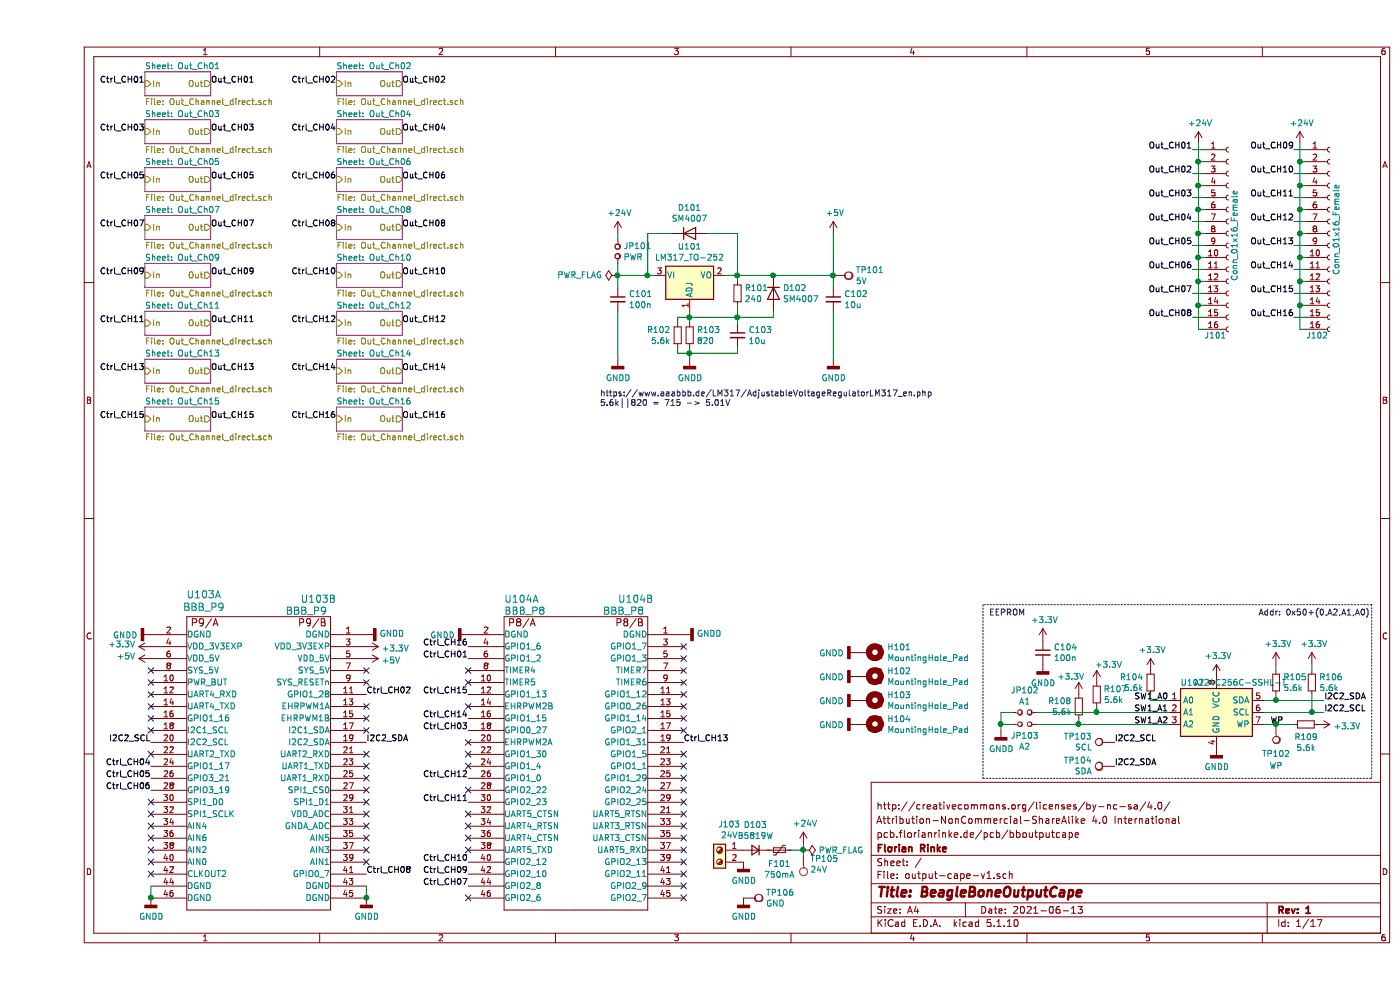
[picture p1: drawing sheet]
EESchema Schematic File Version 4
EELAYER 30 0
EELAYER END
$Descr A4 11693 8268
encoding utf-8
Sheet 1 17
Title "BeagleBoneOutputCape"
Date "2021-06-13"
Rev "1"
Comp "Florian Rinke"
Comment1 "pcb.florianrinke.de/pcb/bboutputcape"
Comment2 "Attribution-NonCommercial-ShareAlike 4.0 International"
Comment3 "http://creativecommons.org/licenses/by-nc-sa/4.0/"
Comment4 ""
$EndDescr
$Comp
L FR:BeagleBoneBlack_P9_Back U103
U 1 1
P 1500 6350
F 0 "U103" H 1392 7737 60  0000 C CNN
F 1 "BBB_P9" H 1392 7631 60  0000 C CNN
F 2 "Connector_PinHeader_2.54mm:PinHeader_2x23_P2.54mm_Vertical_SMD" H 1300 5100 60  0001 C CNN
F 3 "" H 1300 5100 60  0000 C CNN
F 4 "0" H 1500 6350 50  0001 C CNN "JLCPCB BOM"
	1    1500 6350
	1    0    0    -1  
$EndComp
$Comp
L power:+5V #PWR0116
U 1 1
P 950 5500
F 0 "#PWR0116" H 950 5350 50  0001 C CNN
F 1 "+5V" V 965 5628 50  0000 L CNN
F 2 "" H 950 5500 50  0001 C CNN
F 3 "" H 950 5500 50  0001 C CNN
	1    950  5500
	0    -1   -1   0   
$EndComp
$Comp
L power:+5V #PWR0117
U 1 1
P 2750 5500
F 0 "#PWR0117" H 2750 5350 50  0001 C CNN
F 1 "+5V" V 2765 5628 50  0000 L CNN
F 2 "" H 2750 5500 50  0001 C CNN
F 3 "" H 2750 5500 50  0001 C CNN
	1    2750 5500
	0    1    1    0   
$EndComp
$Comp
L power:GNDD #PWR0109
U 1 1
P 2750 5300
F 0 "#PWR0109" H 2750 5050 50  0001 C CNN
F 1 "GNDD" V 2754 5190 50  0000 R CNN
F 2 "" H 2750 5300 50  0001 C CNN
F 3 "" H 2750 5300 50  0001 C CNN
	1    2750 5300
	0    -1   -1   0   
$EndComp
$Comp
L power:GNDD #PWR0134
U 1 1
P 2750 7500
F 0 "#PWR0134" H 2750 7250 50  0001 C CNN
F 1 "GNDD" H 2754 7345 50  0000 C CNN
F 2 "" H 2750 7500 50  0001 C CNN
F 3 "" H 2750 7500 50  0001 C CNN
	1    2750 7500
	1    0    0    -1  
$EndComp
$Comp
L power:GNDD #PWR0133
U 1 1
P 950 7500
F 0 "#PWR0133" H 950 7250 50  0001 C CNN
F 1 "GNDD" H 954 7345 50  0000 C CNN
F 2 "" H 950 7500 50  0001 C CNN
F 3 "" H 950 7500 50  0001 C CNN
	1    950  7500
	1    0    0    -1  
$EndComp
$Comp
L power:GNDD #PWR0108
U 1 1
P 950 5300
F 0 "#PWR0108" H 950 5050 50  0001 C CNN
F 1 "GNDD" V 954 5190 50  0000 R CNN
F 2 "" H 950 5300 50  0001 C CNN
F 3 "" H 950 5300 50  0001 C CNN
	1    950  5300
	0    1    1    0   
$EndComp
$Comp
L Memory_EEPROM:CAT24C256 U102
U 1 1
P 9850 5950
F 0 "U102" H 9650 6200 50  0000 C CNN
F 1 "AT24C256C-SSHL-T" H 10050 6200 50  0000 C CNN
F 2 "Package_SO:SOIC-8_3.9x4.9mm_P1.27mm" H 9850 5950 50  0001 C CNN
F 3 "https://datasheet.lcsc.com/szlcsc/Microchip-Tech-AT24C256C-SSHL-T_C6482.pdf" H 9850 5950 50  0001 C CNN
F 4 "C6482" H 9850 5950 50  0001 C CNN "LCSC"
	1    9850 5950
	1    0    0    -1  
$EndComp
Text Label 10750 5950 0    50   ~ 0
I2C2_SCL
Text Label 10750 5850 0    50   ~ 0
I2C2_SDA
$Comp
L power:+3.3V #PWR0119
U 1 1
P 10350 5550
F 0 "#PWR0119" H 10350 5400 50  0001 C CNN
F 1 "+3.3V" H 10365 5723 50  0000 C CNN
F 2 "" H 10350 5550 50  0001 C CNN
F 3 "" H 10350 5550 50  0001 C CNN
	1    10350 5550
	1    0    0    -1  
$EndComp
$Comp
L power:+3.3V #PWR0114
U 1 1
P 2750 5400
F 0 "#PWR0114" H 2750 5250 50  0001 C CNN
F 1 "+3.3V" V 2765 5528 50  0000 L CNN
F 2 "" H 2750 5400 50  0001 C CNN
F 3 "" H 2750 5400 50  0001 C CNN
	1    2750 5400
	0    1    1    0   
$EndComp
$Comp
L power:+3.3V #PWR0113
U 1 1
P 950 5400
F 0 "#PWR0113" H 950 5250 50  0001 C CNN
F 1 "+3.3V" V 965 5528 50  0000 L CNN
F 2 "" H 950 5400 50  0001 C CNN
F 3 "" H 950 5400 50  0001 C CNN
	1    950  5400
	0    -1   -1   0   
$EndComp
$Comp
L Device:R_Small R105
U 1 1
P 10350 5700
F 0 "R105" H 10409 5746 50  0000 L CNN
F 1 "5.6k" H 10409 5655 50  0000 L CNN
F 2 "Resistor_SMD:R_0402_1005Metric" H 10350 5700 50  0001 C CNN
F 3 "https://datasheet.lcsc.com/lcsc/1810301112_UNI-ROYAL-Uniroyal-Elec-0402WGF5601TCE_C25908.pdf" H 10350 5700 50  0001 C CNN
F 4 "C25908" H 10350 5700 50  0001 C CNN "LCSC"
	1    10350 5700
	1    0    0    -1  
$EndComp
$Comp
L Device:R_Small R106
U 1 1
P 10650 5700
F 0 "R106" H 10709 5746 50  0000 L CNN
F 1 "5.6k" H 10709 5655 50  0000 L CNN
F 2 "Resistor_SMD:R_0402_1005Metric" H 10650 5700 50  0001 C CNN
F 3 "https://datasheet.lcsc.com/lcsc/1810301112_UNI-ROYAL-Uniroyal-Elec-0402WGF5601TCE_C25908.pdf" H 10650 5700 50  0001 C CNN
F 4 "C25908" H 10650 5700 50  0001 C CNN "LCSC"
	1    10650 5700
	1    0    0    -1  
$EndComp
Wire Wire Line
	10750 5950 10650 5950
Wire Wire Line
	10250 5850 10350 5850
Wire Wire Line
	10350 5850 10350 5800
Wire Wire Line
	10350 5850 10750 5850
Connection ~ 10350 5850
Wire Wire Line
	10350 5600 10350 5550
Wire Wire Line
	10650 5800 10650 5950
Connection ~ 10650 5950
Wire Wire Line
	10250 5950 10650 5950
Wire Wire Line
	10650 5550 10650 5600
$Comp
L Device:C_Small C104
U 1 1
P 8400 5450
F 0 "C104" H 8492 5496 50  0000 L CNN
F 1 "100n" H 8492 5405 50  0000 L CNN
F 2 "Capacitor_SMD:C_0603_1608Metric" H 8400 5450 50  0001 C CNN
F 3 "https://datasheet.lcsc.com/lcsc/1809301912_YAGEO-CC0603KRX7R9BB104_C14663.pdf" H 8400 5450 50  0001 C CNN
F 4 "C14663" H 8400 5450 50  0001 C CNN "LCSC"
	1    8400 5450
	1    0    0    -1  
$EndComp
$Comp
L power:+3.3V #PWR0112
U 1 1
P 8400 5350
F 0 "#PWR0112" H 8400 5200 50  0001 C CNN
F 1 "+3.3V" H 8415 5523 50  0000 C CNN
F 2 "" H 8400 5350 50  0001 C CNN
F 3 "" H 8400 5350 50  0001 C CNN
	1    8400 5350
	1    0    0    -1  
$EndComp
$Comp
L power:GNDD #PWR0118
U 1 1
P 8400 5550
F 0 "#PWR0118" H 8400 5300 50  0001 C CNN
F 1 "GNDD" H 8404 5395 50  0000 C CNN
F 2 "" H 8400 5550 50  0001 C CNN
F 3 "" H 8400 5550 50  0001 C CNN
	1    8400 5550
	1    0    0    -1  
$EndComp
$Comp
L power:GNDD #PWR0130
U 1 1
P 9850 6250
F 0 "#PWR0130" H 9850 6000 50  0001 C CNN
F 1 "GNDD" H 9854 6095 50  0000 C CNN
F 2 "" H 9850 6250 50  0001 C CNN
F 3 "" H 9850 6250 50  0001 C CNN
	1    9850 6250
	1    0    0    -1  
$EndComp
$Comp
L power:+3.3V #PWR0120
U 1 1
P 10650 5550
F 0 "#PWR0120" H 10650 5400 50  0001 C CNN
F 1 "+3.3V" H 10665 5723 50  0000 C CNN
F 2 "" H 10650 5550 50  0001 C CNN
F 3 "" H 10650 5550 50  0001 C CNN
	1    10650 5550
	1    0    0    -1  
$EndComp
$Comp
L power:+3.3V #PWR0123
U 1 1
P 9850 5650
F 0 "#PWR0123" H 9850 5500 50  0001 C CNN
F 1 "+3.3V" H 9865 5823 50  0000 C CNN
F 2 "" H 9850 5650 50  0001 C CNN
F 3 "" H 9850 5650 50  0001 C CNN
	1    9850 5650
	1    0    0    -1  
$EndComp
$Comp
L Device:Jumper_NO_Small JP103
U 1 1
P 8250 6050
F 0 "JP103" H 8250 5957 50  0000 C CNN
F 1 "A2" H 8250 5866 50  0000 C CNN
F 2 "Connector_PinHeader_1.27mm:PinHeader_2x01_P1.27mm_Vertical_SMD" H 8250 6050 50  0001 C CNN
F 3 "~" H 8250 6050 50  0001 C CNN
F 4 "0" H 8250 6050 50  0001 C CNN "JLCPCB BOM"
	1    8250 6050
	1    0    0    -1  
$EndComp
$Comp
L Device:Jumper_NO_Small JP102
U 1 1
P 8250 5950
F 0 "JP102" H 8250 6135 50  0000 C CNN
F 1 "A1" H 8250 6044 50  0000 C CNN
F 2 "Connector_PinHeader_1.27mm:PinHeader_2x01_P1.27mm_Vertical_SMD" H 8250 5950 50  0001 C CNN
F 3 "~" H 8250 5950 50  0001 C CNN
F 4 "0" H 8250 5950 50  0001 C CNN "JLCPCB BOM"
	1    8250 5950
	1    0    0    -1  
$EndComp
Text Label 9450 5850 2    50   ~ 0
SW1_A0
Text Label 9450 5950 2    50   ~ 0
SW1_A1
Text Label 9450 6050 2    50   ~ 0
SW1_A2
$Comp
L power:+3.3V #PWR0124
U 1 1
P 8850 5700
F 0 "#PWR0124" H 8850 5550 50  0001 C CNN
F 1 "+3.3V" H 8950 5850 50  0000 C CNN
F 2 "" H 8850 5700 50  0001 C CNN
F 3 "" H 8850 5700 50  0001 C CNN
	1    8850 5700
	1    0    0    -1  
$EndComp
$Comp
L Device:R_Small R107
U 1 1
P 8850 5800
F 0 "R107" H 8909 5846 50  0000 L CNN
F 1 "5.6k" H 8909 5755 50  0000 L CNN
F 2 "Resistor_SMD:R_0402_1005Metric" H 8850 5800 50  0001 C CNN
F 3 "https://datasheet.lcsc.com/lcsc/1810301112_UNI-ROYAL-Uniroyal-Elec-0402WGF5601TCE_C25908.pdf" H 8850 5800 50  0001 C CNN
F 4 "C25908" H 8850 5800 50  0001 C CNN "LCSC"
	1    8850 5800
	1    0    0    -1  
$EndComp
$Comp
L power:+3.3V #PWR0121
U 1 1
P 9300 5600
F 0 "#PWR0121" H 9300 5450 50  0001 C CNN
F 1 "+3.3V" H 9315 5773 50  0000 C CNN
F 2 "" H 9300 5600 50  0001 C CNN
F 3 "" H 9300 5600 50  0001 C CNN
	1    9300 5600
	1    0    0    -1  
$EndComp
$Comp
L Device:R_Small R104
U 1 1
P 9300 5700
F 0 "R104" H 9242 5746 50  0000 R CNN
F 1 "5.6k" H 9242 5655 50  0000 R CNN
F 2 "Resistor_SMD:R_0402_1005Metric" H 9300 5700 50  0001 C CNN
F 3 "https://datasheet.lcsc.com/lcsc/1810301112_UNI-ROYAL-Uniroyal-Elec-0402WGF5601TCE_C25908.pdf" H 9300 5700 50  0001 C CNN
F 4 "C25908" H 9300 5700 50  0001 C CNN "LCSC"
	1    9300 5700
	1    0    0    -1  
$EndComp
$Comp
L power:+3.3V #PWR0125
U 1 1
P 8700 5800
F 0 "#PWR0125" H 8700 5650 50  0001 C CNN
F 1 "+3.3V" H 8750 5950 50  0000 R CNN
F 2 "" H 8700 5800 50  0001 C CNN
F 3 "" H 8700 5800 50  0001 C CNN
	1    8700 5800
	1    0    0    -1  
$EndComp
Wire Wire Line
	9450 5850 9300 5850
Wire Wire Line
	9300 5850 9300 5800
Wire Wire Line
	9450 6050 8700 6050
Wire Wire Line
	8700 6050 8700 6000
Wire Wire Line
	9450 5950 8850 5950
Wire Wire Line
	8850 5950 8850 5900
Wire Wire Line
	8700 6050 8350 6050
Connection ~ 8700 6050
Wire Wire Line
	8850 5950 8350 5950
Connection ~ 8850 5950
$Comp
L Device:R_Small R108
U 1 1
P 8700 5900
F 0 "R108" H 8642 5946 50  0000 R CNN
F 1 "5.6k" H 8642 5855 50  0000 R CNN
F 2 "Resistor_SMD:R_0402_1005Metric" H 8700 5900 50  0001 C CNN
F 3 "https://datasheet.lcsc.com/lcsc/1810301112_UNI-ROYAL-Uniroyal-Elec-0402WGF5601TCE_C25908.pdf" H 8700 5900 50  0001 C CNN
F 4 "C25908" H 8700 5900 50  0001 C CNN "LCSC"
	1    8700 5900
	1    0    0    -1  
$EndComp
$Comp
L power:GNDD #PWR0129
U 1 1
P 8050 6100
F 0 "#PWR0129" H 8050 5850 50  0001 C CNN
F 1 "GNDD" H 8054 5945 50  0000 C CNN
F 2 "" H 8050 6100 50  0001 C CNN
F 3 "" H 8050 6100 50  0001 C CNN
	1    8050 6100
	1    0    0    -1  
$EndComp
Wire Wire Line
	8050 6100 8050 6050
Wire Wire Line
	8050 6050 8150 6050
Wire Wire Line
	8150 5950 8050 5950
Wire Wire Line
	8050 5950 8050 6050
Connection ~ 8050 6050
Wire Notes Line
	11150 5050 7900 5050
Wire Notes Line
	7900 5050 7900 6500
Wire Notes Line
	7900 6500 11150 6500
Wire Notes Line
	11150 6500 11150 5050
Text Notes 7950 5150 0    50   ~ 0
EEPROM
$Comp
L Device:R_Small R109
U 1 1
P 10600 6050
F 0 "R109" V 10704 6050 50  0000 C CNN
F 1 "5.6k" V 10795 6050 50  0000 C CNN
F 2 "Resistor_SMD:R_0402_1005Metric" H 10600 6050 50  0001 C CNN
F 3 "https://datasheet.lcsc.com/lcsc/1810301112_UNI-ROYAL-Uniroyal-Elec-0402WGF5601TCE_C25908.pdf" H 10600 6050 50  0001 C CNN
F 4 "C25908" H 10600 6050 50  0001 C CNN "LCSC"
	1    10600 6050
	0    1    1    0   
$EndComp
$Comp
L power:+3.3V #PWR0128
U 1 1
P 10700 6050
F 0 "#PWR0128" H 10700 5900 50  0001 C CNN
F 1 "+3.3V" V 10715 6178 50  0000 L CNN
F 2 "" H 10700 6050 50  0001 C CNN
F 3 "" H 10700 6050 50  0001 C CNN
	1    10700 6050
	0    1    1    0   
$EndComp
$Comp
L Connector:TestPoint TP102
U 1 1
P 10350 6050
F 0 "TP102" H 10350 6300 50  0000 C CNN
F 1 "WP" H 10350 6400 50  0000 C CNN
F 2 "TestPoint:TestPoint_Keystone_5015_Micro-Minature" H 10550 6050 50  0001 C CNN
F 3 "~" H 10550 6050 50  0001 C CNN
F 4 "0" H 10350 6050 50  0001 C CNN "JLCPCB BOM"
	1    10350 6050
	-1   0    0    1   
$EndComp
Text Label 2750 6200 0    50   ~ 0
I2C2_SDA
$Comp
L Connector:Screw_Terminal_01x02 J103
U 1 1
P 5700 7100
F 0 "J103" H 5618 7317 50  0000 C CNN
F 1 "24V" H 5618 7226 50  0000 C CNN
F 2 "Connector_Phoenix_MSTB:PhoenixContact_MSTBA_2,5_2-G_1x02_P5.00mm_Horizontal" H 5700 7100 50  0001 C CNN
F 3 "~" H 5700 7100 50  0001 C CNN
F 4 "0" H 5700 7100 50  0001 C CNN "JLCPCB BOM"
	1    5700 7100
	-1   0    0    -1  
$EndComp
$Comp
L power:+24V #PWR0131
U 1 1
P 6400 7050
F 0 "#PWR0131" H 6400 6900 50  0001 C CNN
F 1 "+24V" H 6415 7223 50  0000 C CNN
F 2 "" H 6400 7050 50  0001 C CNN
F 3 "" H 6400 7050 50  0001 C CNN
	1    6400 7050
	1    0    0    -1  
$EndComp
$Comp
L FR:BeagleBoneBlack_P9_Back U103
U 2 1
P 2200 6350
F 0 "U103" H 2050 7700 60  0000 C CNN
F 1 "BBB_P9" H 2150 7600 60  0000 C CNN
F 2 "Connector_PinHeader_2.54mm:PinHeader_2x23_P2.54mm_Vertical_SMD" H 2000 5100 60  0001 C CNN
F 3 "" H 2000 5100 60  0000 C CNN
F 4 "0" H 2200 6350 50  0001 C CNN "JLCPCB BOM"
	2    2200 6350
	-1   0    0    -1  
$EndComp
$Comp
L Mechanical:MountingHole_Pad H101
U 1 1
P 6950 5450
F 0 "H101" V 6904 5600 50  0000 L CNN
F 1 "MountingHole_Pad" V 6995 5600 50  0000 L CNN
F 2 "MountingHole:MountingHole_3.2mm_M3_ISO14580_Pad" H 6950 5450 50  0001 C CNN
F 3 "~" H 6950 5450 50  0001 C CNN
F 4 "0" V 6950 5450 50  0001 C CNN "JLCPCB BOM"
	1    6950 5450
	0    1    1    0   
$EndComp
$Comp
L Mechanical:MountingHole_Pad H102
U 1 1
P 6950 5650
F 0 "H102" V 6904 5800 50  0000 L CNN
F 1 "MountingHole_Pad" V 6995 5800 50  0000 L CNN
F 2 "MountingHole:MountingHole_3.2mm_M3_ISO14580_Pad" H 6950 5650 50  0001 C CNN
F 3 "~" H 6950 5650 50  0001 C CNN
F 4 "0" H 6950 5650 50  0001 C CNN "JLCPCB BOM"
	1    6950 5650
	0    1    1    0   
$EndComp
$Comp
L Mechanical:MountingHole_Pad H103
U 1 1
P 6950 5850
F 0 "H103" V 6904 6000 50  0000 L CNN
F 1 "MountingHole_Pad" V 6995 6000 50  0000 L CNN
F 2 "MountingHole:MountingHole_3.2mm_M3_ISO14580_Pad" H 6950 5850 50  0001 C CNN
F 3 "~" H 6950 5850 50  0001 C CNN
F 4 "0" H 6950 5850 50  0001 C CNN "JLCPCB BOM"
	1    6950 5850
	0    1    1    0   
$EndComp
$Comp
L Mechanical:MountingHole_Pad H104
U 1 1
P 6950 6050
F 0 "H104" V 6904 6200 50  0000 L CNN
F 1 "MountingHole_Pad" V 6995 6200 50  0000 L CNN
F 2 "MountingHole:MountingHole_3.2mm_M3_ISO14580_Pad" H 6950 6050 50  0001 C CNN
F 3 "~" H 6950 6050 50  0001 C CNN
F 4 "0" H 6950 6050 50  0001 C CNN "JLCPCB BOM"
	1    6950 6050
	0    1    1    0   
$EndComp
$Comp
L power:GNDD #PWR0127
U 1 1
P 6850 6050
F 0 "#PWR0127" H 6850 5800 50  0001 C CNN
F 1 "GNDD" V 6854 5940 50  0000 R CNN
F 2 "" H 6850 6050 50  0001 C CNN
F 3 "" H 6850 6050 50  0001 C CNN
	1    6850 6050
	0    1    1    0   
$EndComp
$Comp
L power:GNDD #PWR0126
U 1 1
P 6850 5850
F 0 "#PWR0126" H 6850 5600 50  0001 C CNN
F 1 "GNDD" V 6854 5740 50  0000 R CNN
F 2 "" H 6850 5850 50  0001 C CNN
F 3 "" H 6850 5850 50  0001 C CNN
	1    6850 5850
	0    1    1    0   
$EndComp
$Comp
L power:GNDD #PWR0122
U 1 1
P 6850 5650
F 0 "#PWR0122" H 6850 5400 50  0001 C CNN
F 1 "GNDD" V 6854 5540 50  0000 R CNN
F 2 "" H 6850 5650 50  0001 C CNN
F 3 "" H 6850 5650 50  0001 C CNN
	1    6850 5650
	0    1    1    0   
$EndComp
$Comp
L power:GNDD #PWR0115
U 1 1
P 6850 5450
F 0 "#PWR0115" H 6850 5200 50  0001 C CNN
F 1 "GNDD" V 6854 5340 50  0000 R CNN
F 2 "" H 6850 5450 50  0001 C CNN
F 3 "" H 6850 5450 50  0001 C CNN
	1    6850 5450
	0    1    1    0   
$EndComp
$Comp
L Connector:Conn_01x16_Female J101
U 1 1
P 9950 1950
F 0 "J101" H 9750 1100 50  0000 L CNN
F 1 "Conn_01x16_Female" V 10000 1550 50  0000 L CNN
F 2 "Connector_Phoenix_MC:PhoenixContact_MC_1,5_16-G-3.5_1x16_P3.50mm_Horizontal" H 9950 1950 50  0001 C CNN
F 3 "~" H 9950 1950 50  0001 C CNN
F 4 "0" H 9950 1950 50  0001 C CNN "JLCPCB BOM"
	1    9950 1950
	1    0    0    -1  
$EndComp
$Comp
L Connector:Conn_01x16_Female J102
U 1 1
P 10800 1950
F 0 "J102" H 10600 1100 50  0000 L CNN
F 1 "Conn_01x16_Female" V 10850 1600 50  0000 L CNN
F 2 "Connector_Phoenix_MC:PhoenixContact_MC_1,5_16-G-3.5_1x16_P3.50mm_Horizontal" H 10800 1950 50  0001 C CNN
F 3 "~" H 10800 1950 50  0001 C CNN
F 4 "0" H 10800 1950 50  0001 C CNN "JLCPCB BOM"
	1    10800 1950
	1    0    0    -1  
$EndComp
Wire Wire Line
	9750 1950 9700 1950
Wire Wire Line
	9700 1950 9700 2150
Wire Wire Line
	9700 2150 9750 2150
Wire Wire Line
	9700 2150 9700 2350
Wire Wire Line
	9700 2350 9750 2350
Connection ~ 9700 2150
Connection ~ 9700 2350
Wire Wire Line
	9750 1350 9700 1350
Wire Wire Line
	9700 1350 9700 1550
Wire Wire Line
	9700 1550 9750 1550
Wire Wire Line
	9700 1950 9700 1750
Wire Wire Line
	9700 1750 9750 1750
Connection ~ 9700 1950
Wire Wire Line
	9700 1750 9700 1550
Connection ~ 9700 1750
Connection ~ 9700 1550
Wire Wire Line
	10600 1950 10550 1950
Wire Wire Line
	10550 1950 10550 2150
Wire Wire Line
	10550 2150 10600 2150
Wire Wire Line
	10550 2150 10550 2350
Wire Wire Line
	10550 2350 10600 2350
Connection ~ 10550 2150
Connection ~ 10550 2350
Wire Wire Line
	10600 1350 10550 1350
Wire Wire Line
	10550 1350 10550 1550
Wire Wire Line
	10550 1550 10600 1550
Wire Wire Line
	10550 1950 10550 1750
Wire Wire Line
	10550 1750 10600 1750
Connection ~ 10550 1950
Wire Wire Line
	10550 1750 10550 1550
Connection ~ 10550 1750
Connection ~ 10550 1550
Wire Wire Line
	9750 1250 9650 1250
Text Label 9650 1250 2    50   ~ 0
Out_CH01
Wire Wire Line
	9750 1450 9650 1450
Text Label 9650 1450 2    50   ~ 0
Out_CH02
Wire Wire Line
	9750 1650 9650 1650
Text Label 9650 1650 2    50   ~ 0
Out_CH03
Wire Wire Line
	9750 1850 9650 1850
Text Label 9650 1850 2    50   ~ 0
Out_CH04
Wire Wire Line
	9750 2050 9650 2050
Text Label 9650 2050 2    50   ~ 0
Out_CH05
Wire Wire Line
	9750 2250 9650 2250
Text Label 9650 2250 2    50   ~ 0
Out_CH06
Wire Wire Line
	10600 1250 10500 1250
Text Label 9650 2450 2    50   ~ 0
Out_CH07
Wire Wire Line
	10600 1450 10500 1450
Text Label 9650 2650 2    50   ~ 0
Out_CH08
Wire Wire Line
	10600 1650 10500 1650
Text Label 10500 1250 2    50   ~ 0
Out_CH09
Wire Wire Line
	10600 1850 10500 1850
Text Label 10500 1450 2    50   ~ 0
Out_CH10
Wire Wire Line
	10600 2050 10500 2050
Text Label 10500 1650 2    50   ~ 0
Out_CH11
Wire Wire Line
	10600 2250 10500 2250
Text Label 10500 1850 2    50   ~ 0
Out_CH12
Text Label 900  700  2    50   ~ 0
Ctrl_CH01
Text Label 1450 700  0    50   ~ 0
Out_CH01
Text Label 3050 700  0    50   ~ 0
Out_CH02
Text Label 900  1100 2    50   ~ 0
Ctrl_CH03
Text Label 1450 1100 0    50   ~ 0
Out_CH03
Text Label 3050 1100 0    50   ~ 0
Out_CH04
Text Label 900  1500 2    50   ~ 0
Ctrl_CH05
Text Label 1450 1500 0    50   ~ 0
Out_CH05
Text Label 3050 1500 0    50   ~ 0
Out_CH06
Text Label 900  1900 2    50   ~ 0
Ctrl_CH07
Text Label 1450 1900 0    50   ~ 0
Out_CH07
Text Label 3050 1900 0    50   ~ 0
Out_CH08
Text Label 900  2300 2    50   ~ 0
Ctrl_CH09
Text Label 1450 2300 0    50   ~ 0
Out_CH09
Text Label 3050 2300 0    50   ~ 0
Out_CH10
Text Label 900  2700 2    50   ~ 0
Ctrl_CH11
Text Label 1450 2700 0    50   ~ 0
Out_CH11
Text Label 3050 2700 0    50   ~ 0
Out_CH12
Text Label 2500 700  2    50   ~ 0
Ctrl_CH02
Text Label 2500 1100 2    50   ~ 0
Ctrl_CH04
Text Label 2500 1500 2    50   ~ 0
Ctrl_CH06
Text Label 2500 1900 2    50   ~ 0
Ctrl_CH08
Text Label 2500 2300 2    50   ~ 0
Ctrl_CH10
Text Label 2500 2700 2    50   ~ 0
Ctrl_CH12
$Sheet
S 900  600  550  200 
U 60D5C75A
F0 "Out_Ch01" 50
F1 "Out_Channel_direct.sch" 50
F2 "In" I L 900 700 50 
F3 "Out" O R 1450 700 50 
$EndSheet
$Sheet
S 2500 600  550  200 
U 60C6B35F
F0 "Out_Ch02" 50
F1 "Out_Channel_direct.sch" 50
F2 "In" I L 2500 700 50 
F3 "Out" O R 3050 700 50 
$EndSheet
$Sheet
S 900  1000 550  200 
U 60C6C244
F0 "Out_Ch03" 50
F1 "Out_Channel_direct.sch" 50
F2 "In" I L 900 1100 50 
F3 "Out" O R 1450 1100 50 
$EndSheet
$Sheet
S 2500 1000 550  200 
U 60C6D129
F0 "Out_Ch04" 50
F1 "Out_Channel_direct.sch" 50
F2 "In" I L 2500 1100 50 
F3 "Out" O R 3050 1100 50 
$EndSheet
$Sheet
S 900  1400 550  200 
U 60C6DFE1
F0 "Out_Ch05" 50
F1 "Out_Channel_direct.sch" 50
F2 "In" I L 900 1500 50 
F3 "Out" O R 1450 1500 50 
$EndSheet
$Sheet
S 2500 1400 550  200 
U 60C6EEA8
F0 "Out_Ch06" 50
F1 "Out_Channel_direct.sch" 50
F2 "In" I L 2500 1500 50 
F3 "Out" O R 3050 1500 50 
$EndSheet
$Sheet
S 900  1800 550  200 
U 60C6FD8A
F0 "Out_Ch07" 50
F1 "Out_Channel_direct.sch" 50
F2 "In" I L 900 1900 50 
F3 "Out" O R 1450 1900 50 
$EndSheet
$Sheet
S 2500 1800 550  200 
U 60C70C2A
F0 "Out_Ch08" 50
F1 "Out_Channel_direct.sch" 50
F2 "In" I L 2500 1900 50 
F3 "Out" O R 3050 1900 50 
$EndSheet
$Sheet
S 900  2200 550  200 
U 60C71B00
F0 "Out_Ch09" 50
F1 "Out_Channel_direct.sch" 50
F2 "In" I L 900 2300 50 
F3 "Out" O R 1450 2300 50 
$EndSheet
$Sheet
S 2500 2200 550  200 
U 60C729CD
F0 "Out_Ch10" 50
F1 "Out_Channel_direct.sch" 50
F2 "In" I L 2500 2300 50 
F3 "Out" O R 3050 2300 50 
$EndSheet
$Sheet
S 900  2600 550  200 
U 60C73870
F0 "Out_Ch11" 50
F1 "Out_Channel_direct.sch" 50
F2 "In" I L 900 2700 50 
F3 "Out" O R 1450 2700 50 
$EndSheet
$Sheet
S 2500 2600 550  200 
U 60C74746
F0 "Out_Ch12" 50
F1 "Out_Channel_direct.sch" 50
F2 "In" I L 2500 2700 50 
F3 "Out" O R 3050 2700 50 
$EndSheet
$Comp
L power:+24V #PWR0101
U 1 1
P 9700 1200
F 0 "#PWR0101" H 9700 1050 50  0001 C CNN
F 1 "+24V" H 9715 1373 50  0000 C CNN
F 2 "" H 9700 1200 50  0001 C CNN
F 3 "" H 9700 1200 50  0001 C CNN
	1    9700 1200
	1    0    0    -1  
$EndComp
Wire Wire Line
	9700 1200 9700 1350
Connection ~ 9700 1350
$Comp
L power:+24V #PWR0102
U 1 1
P 10550 1200
F 0 "#PWR0102" H 10550 1050 50  0001 C CNN
F 1 "+24V" H 10565 1373 50  0000 C CNN
F 2 "" H 10550 1200 50  0001 C CNN
F 3 "" H 10550 1200 50  0001 C CNN
	1    10550 1200
	1    0    0    -1  
$EndComp
Wire Wire Line
	10550 1200 10550 1350
Connection ~ 10550 1350
Wire Wire Line
	9700 2550 9750 2550
Wire Wire Line
	9700 2350 9700 2550
Wire Wire Line
	9700 2550 9700 2750
Wire Wire Line
	9700 2750 9750 2750
Connection ~ 9700 2550
Wire Wire Line
	10550 2550 10600 2550
Wire Wire Line
	10550 2350 10550 2550
Wire Wire Line
	10550 2550 10550 2750
Wire Wire Line
	10550 2750 10600 2750
Connection ~ 10550 2550
Wire Wire Line
	9650 2450 9750 2450
Wire Wire Line
	9750 2650 9650 2650
Text Label 10500 2050 2    50   ~ 0
Out_CH13
Text Label 10500 2250 2    50   ~ 0
Out_CH14
Text Label 10500 2450 2    50   ~ 0
Out_CH15
Text Label 10500 2650 2    50   ~ 0
Out_CH16
Wire Wire Line
	10500 2650 10600 2650
Wire Wire Line
	10600 2450 10500 2450
Text Label 900  3100 2    50   ~ 0
Ctrl_CH13
Text Label 1450 3100 0    50   ~ 0
Out_CH13
$Sheet
S 900  3000 550  200 
U 60CB4D84
F0 "Out_Ch13" 50
F1 "Out_Channel_direct.sch" 50
F2 "In" I L 900 3100 50 
F3 "Out" O R 1450 3100 50 
$EndSheet
Text Label 2500 3100 2    50   ~ 0
Ctrl_CH14
$Sheet
S 2500 3000 550  200 
U 60CB63C5
F0 "Out_Ch14" 50
F1 "Out_Channel_direct.sch" 50
F2 "In" I L 2500 3100 50 
F3 "Out" O R 3050 3100 50 
$EndSheet
Text Label 900  3500 2    50   ~ 0
Ctrl_CH15
Text Label 1450 3500 0    50   ~ 0
Out_CH15
$Sheet
S 900  3400 550  200 
U 60CB7A97
F0 "Out_Ch15" 50
F1 "Out_Channel_direct.sch" 50
F2 "In" I L 900 3500 50 
F3 "Out" O R 1450 3500 50 
$EndSheet
Text Label 2500 3500 2    50   ~ 0
Ctrl_CH16
Text Label 3050 3500 0    50   ~ 0
Out_CH16
$Sheet
S 2500 3400 550  200 
U 60CB90EC
F0 "Out_Ch16" 50
F1 "Out_Channel_direct.sch" 50
F2 "In" I L 2500 3500 50 
F3 "Out" O R 3050 3500 50 
$EndSheet
Text Label 3050 3100 0    50   ~ 0
Out_CH14
$Comp
L power:GNDD #PWR0132
U 1 1
P 5900 7200
F 0 "#PWR0132" H 5900 6950 50  0001 C CNN
F 1 "GNDD" H 5904 7045 50  0000 C CNN
F 2 "" H 5900 7200 50  0001 C CNN
F 3 "" H 5900 7200 50  0001 C CNN
	1    5900 7200
	1    0    0    -1  
$EndComp
Text Label 950  6200 2    50   ~ 0
I2C2_SCL
NoConn ~ 5400 6800
NoConn ~ 5400 6900
NoConn ~ 5400 7000
NoConn ~ 5400 7100
NoConn ~ 5400 7300
NoConn ~ 5400 7400
NoConn ~ 5400 7500
NoConn ~ 3600 7500
NoConn ~ 3600 7100
NoConn ~ 3600 7000
NoConn ~ 3600 6900
NoConn ~ 3600 6800
$Comp
L power:GNDD #PWR0111
U 1 1
P 5400 5300
F 0 "#PWR0111" H 5400 5050 50  0001 C CNN
F 1 "GNDD" V 5404 5190 50  0000 R CNN
F 2 "" H 5400 5300 50  0001 C CNN
F 3 "" H 5400 5300 50  0001 C CNN
	1    5400 5300
	0    -1   -1   0   
$EndComp
$Comp
L power:GNDD #PWR0110
U 1 1
P 3600 5300
F 0 "#PWR0110" H 3600 5050 50  0001 C CNN
F 1 "GNDD" V 3604 5190 50  0000 R CNN
F 2 "" H 3600 5300 50  0001 C CNN
F 3 "" H 3600 5300 50  0001 C CNN
	1    3600 5300
	0    1    1    0   
$EndComp
$Comp
L FR:BeagleBoneBlack_P8_Back U104
U 2 1
P 4850 6350
F 0 "U104" H 4700 7700 60  0000 C CNN
F 1 "BBB_P8" H 4800 7600 60  0000 C CNN
F 2 "Connector_PinHeader_2.54mm:PinHeader_2x23_P2.54mm_Vertical_SMD" H 4650 5100 60  0001 C CNN
F 3 "" H 4650 5100 60  0000 C CNN
F 4 "0" H 4850 6350 50  0001 C CNN "JLCPCB BOM"
	2    4850 6350
	-1   0    0    -1  
$EndComp
$Comp
L FR:BeagleBoneBlack_P8_Back U104
U 1 1
P 4150 6350
F 0 "U104" H 3900 7700 60  0000 L CNN
F 1 "BBB_P8" H 3900 7600 60  0000 L CNN
F 2 "Connector_PinHeader_2.54mm:PinHeader_2x23_P2.54mm_Vertical_SMD" H 3950 5100 60  0001 C CNN
F 3 "" H 3950 5100 60  0000 C CNN
F 4 "0" H 4150 6350 50  0001 C CNN "JLCPCB BOM"
	1    4150 6350
	1    0    0    -1  
$EndComp
Text Label 3600 5500 2    50   ~ 0
Ctrl_CH01
Text Label 3600 6100 2    50   ~ 0
Ctrl_CH03
Text Label 950  6500 2    50   ~ 0
Ctrl_CH05
Text Label 3600 7400 2    50   ~ 0
Ctrl_CH07
Text Label 3600 7300 2    50   ~ 0
Ctrl_CH09
Text Label 3600 6700 2    50   ~ 0
Ctrl_CH11
Text Label 5400 6200 0    50   ~ 0
Ctrl_CH13
Text Label 3600 5800 2    50   ~ 0
Ctrl_CH15
Text Label 2750 5800 0    50   ~ 0
Ctrl_CH02
Text Label 950  6400 2    50   ~ 0
Ctrl_CH04
Text Label 950  6600 2    50   ~ 0
Ctrl_CH06
Text Label 2750 7300 0    50   ~ 0
Ctrl_CH08
Text Label 3600 7200 2    50   ~ 0
Ctrl_CH10
Text Label 3600 6500 2    50   ~ 0
Ctrl_CH12
Text Label 3600 6000 2    50   ~ 0
Ctrl_CH14
Text Label 3600 5400 2    50   ~ 0
Ctrl_CH16
NoConn ~ 5400 5500
NoConn ~ 5400 5600
NoConn ~ 5400 5700
NoConn ~ 5400 5800
NoConn ~ 5400 6000
NoConn ~ 3600 6200
NoConn ~ 3600 5900
NoConn ~ 3600 5700
NoConn ~ 3600 5600
NoConn ~ 2750 5600
NoConn ~ 2750 5700
NoConn ~ 2750 5900
NoConn ~ 2750 6000
NoConn ~ 2750 6300
NoConn ~ 2750 6400
NoConn ~ 2750 6500
NoConn ~ 2750 6600
NoConn ~ 2750 6700
NoConn ~ 2750 6800
NoConn ~ 2750 6900
NoConn ~ 2750 7000
NoConn ~ 2750 7100
NoConn ~ 2750 7200
NoConn ~ 950  5600
NoConn ~ 950  5700
NoConn ~ 950  5800
NoConn ~ 950  5900
NoConn ~ 950  6000
NoConn ~ 950  6100
NoConn ~ 950  6300
NoConn ~ 950  6700
NoConn ~ 950  6800
NoConn ~ 950  6900
NoConn ~ 950  7000
NoConn ~ 950  7100
NoConn ~ 950  7200
NoConn ~ 950  7300
NoConn ~ 2750 6100
NoConn ~ 5400 6100
NoConn ~ 5400 5400
NoConn ~ 3600 6600
NoConn ~ 3600 6400
NoConn ~ 3600 6300
NoConn ~ 5400 6300
NoConn ~ 5400 6400
NoConn ~ 5400 6500
NoConn ~ 5400 6600
NoConn ~ 5400 6700
NoConn ~ 5400 7200
Wire Wire Line
	2750 7500 2750 7400
Connection ~ 2750 7500
Wire Wire Line
	950  7400 950  7500
Connection ~ 950  7500
$Comp
L Regulator_Linear:LM317_TO-252 U101
U 1 1
P 5450 2300
F 0 "U101" H 5450 2542 50  0000 C CNN
F 1 "LM317_TO-252" H 5450 2451 50  0000 C CNN
F 2 "Package_TO_SOT_SMD:TO-252-2" H 5450 2550 50  0001 C CIN
F 3 "https://datasheet.lcsc.com/lcsc/1810271112_UTC-Unisonic-Tech-LM317AG-TN3-R_C75510.pdf" H 5450 2300 50  0001 C CNN
F 4 "C75510" H 5450 2300 50  0001 C CNN "LCSC"
	1    5450 2300
	1    0    0    -1  
$EndComp
$Comp
L Diode:SM4007 D101
U 1 1
P 5450 1950
F 0 "D101" H 5450 2167 50  0000 C CNN
F 1 "SM4007" H 5450 2076 50  0000 C CNN
F 2 "Diode_SMD:D_SOD-123F" H 5450 1775 50  0001 C CNN
F 3 "http://cdn-reichelt.de/documents/datenblatt/A400/SMD1N400%23DIO.pdf" H 5450 1950 50  0001 C CNN
	1    5450 1950
	1    0    0    -1  
$EndComp
$Comp
L Diode:SM4007 D102
U 1 1
P 6150 2450
F 0 "D102" V 6104 2530 50  0000 L CNN
F 1 "SM4007" V 6195 2530 50  0000 L CNN
F 2 "Diode_SMD:D_SOD-123F" H 6150 2275 50  0001 C CNN
F 3 "http://cdn-reichelt.de/documents/datenblatt/A400/SMD1N400%23DIO.pdf" H 6150 2450 50  0001 C CNN
	1    6150 2450
	0    1    1    0   
$EndComp
$Comp
L power:+5V #PWR0104
U 1 1
P 6650 1950
F 0 "#PWR0104" H 6650 1800 50  0001 C CNN
F 1 "+5V" H 6665 2123 50  0000 C CNN
F 2 "" H 6650 1950 50  0001 C CNN
F 3 "" H 6650 1950 50  0001 C CNN
	1    6650 1950
	1    0    0    -1  
$EndComp
$Comp
L power:+24V #PWR0103
U 1 1
P 4850 1950
F 0 "#PWR0103" H 4850 1800 50  0001 C CNN
F 1 "+24V" H 4865 2123 50  0000 C CNN
F 2 "" H 4850 1950 50  0001 C CNN
F 3 "" H 4850 1950 50  0001 C CNN
	1    4850 1950
	1    0    0    -1  
$EndComp
$Comp
L Device:R_Small R101
U 1 1
P 5850 2450
F 0 "R101" H 5909 2496 50  0000 L CNN
F 1 "240" H 5909 2405 50  0000 L CNN
F 2 "Resistor_SMD:R_0603_1608Metric" H 5850 2450 50  0001 C CNN
F 3 "https://datasheet.lcsc.com/lcsc/1811021221_UNI-ROYAL-Uniroyal-Elec-0603WAF2400T5E_C23350.pdf" H 5850 2450 50  0001 C CNN
F 4 "C23350" H 5850 2450 50  0001 C CNN "LCSC"
	1    5850 2450
	1    0    0    -1  
$EndComp
$Comp
L Device:R_Small R103
U 1 1
P 5450 2800
F 0 "R103" H 5509 2846 50  0000 L CNN
F 1 "820" H 5509 2755 50  0000 L CNN
F 2 "Resistor_SMD:R_0603_1608Metric" H 5450 2800 50  0001 C CNN
F 3 "https://datasheet.lcsc.com/lcsc/1811081716_UNI-ROYAL-Uniroyal-Elec-0603WAF8200T5E_C23253.pdf" H 5450 2800 50  0001 C CNN
F 4 "C23253" H 5450 2800 50  0001 C CNN "LCSC"
	1    5450 2800
	1    0    0    -1  
$EndComp
$Comp
L Device:C_Small C101
U 1 1
P 4850 2500
F 0 "C101" H 4942 2546 50  0000 L CNN
F 1 "100n" H 4942 2455 50  0000 L CNN
F 2 "Capacitor_SMD:C_0603_1608Metric" H 4850 2500 50  0001 C CNN
F 3 "https://datasheet.lcsc.com/lcsc/1809301912_YAGEO-CC0603KRX7R9BB104_C14663.pdf" H 4850 2500 50  0001 C CNN
F 4 "C14663" H 4850 2500 50  0001 C CNN "LCSC"
	1    4850 2500
	1    0    0    -1  
$EndComp
$Comp
L Device:C_Small C102
U 1 1
P 6650 2500
F 0 "C102" H 6742 2546 50  0000 L CNN
F 1 "10u" H 6742 2455 50  0000 L CNN
F 2 "Capacitor_SMD:C_0402_1005Metric" H 6650 2500 50  0001 C CNN
F 3 "https://datasheet.lcsc.com/lcsc/1810191215_Samsung-Electro-Mechanics-CL05A106MQ5NUNC_C15525.pdf" H 6650 2500 50  0001 C CNN
F 4 "C15525" H 6650 2500 50  0001 C CNN "LCSC"
	1    6650 2500
	1    0    0    -1  
$EndComp
$Comp
L power:GNDD #PWR0106
U 1 1
P 5450 3000
F 0 "#PWR0106" H 5450 2750 50  0001 C CNN
F 1 "GNDD" H 5454 2845 50  0000 C CNN
F 2 "" H 5450 3000 50  0001 C CNN
F 3 "" H 5450 3000 50  0001 C CNN
	1    5450 3000
	1    0    0    -1  
$EndComp
Wire Wire Line
	5450 3000 5450 2950
Wire Wire Line
	5450 2600 5450 2650
Wire Wire Line
	5850 2650 5850 2700
Wire Wire Line
	5850 2550 5850 2650
Connection ~ 5850 2650
Wire Wire Line
	5850 2950 5850 2900
Wire Wire Line
	5750 2300 5850 2300
Wire Wire Line
	5850 2300 5850 2350
Wire Wire Line
	6150 2650 6150 2600
Wire Wire Line
	5850 2650 6150 2650
Wire Wire Line
	5850 2300 6150 2300
Connection ~ 5850 2300
Wire Wire Line
	6650 2300 6650 2400
Wire Wire Line
	6150 2300 6650 2300
Connection ~ 6150 2300
$Comp
L power:GNDD #PWR0107
U 1 1
P 6650 3000
F 0 "#PWR0107" H 6650 2750 50  0001 C CNN
F 1 "GNDD" H 6654 2845 50  0000 C CNN
F 2 "" H 6650 3000 50  0001 C CNN
F 3 "" H 6650 3000 50  0001 C CNN
	1    6650 3000
	1    0    0    -1  
$EndComp
Wire Wire Line
	6650 3000 6650 2600
$Comp
L power:GNDD #PWR0105
U 1 1
P 4850 3000
F 0 "#PWR0105" H 4850 2750 50  0001 C CNN
F 1 "GNDD" H 4854 2845 50  0000 C CNN
F 2 "" H 4850 3000 50  0001 C CNN
F 3 "" H 4850 3000 50  0001 C CNN
	1    4850 3000
	1    0    0    -1  
$EndComp
Wire Wire Line
	4850 3000 4850 2600
Wire Wire Line
	5150 2300 5100 2300
Wire Wire Line
	4850 2300 4850 2400
Wire Wire Line
	4850 2300 4850 2200
Connection ~ 4850 2300
Wire Wire Line
	6650 1950 6650 2300
Connection ~ 6650 2300
Wire Wire Line
	5600 1950 5850 1950
Wire Wire Line
	5850 1950 5850 2300
Wire Wire Line
	5300 1950 5100 1950
Wire Wire Line
	5100 1950 5100 2300
Connection ~ 5100 2300
Wire Wire Line
	5100 2300 4850 2300
$Comp
L Device:R_Small R102
U 1 1
P 5350 2800
F 0 "R102" H 5291 2846 50  0000 R CNN
F 1 "5.6k" H 5291 2755 50  0000 R CNN
F 2 "Resistor_SMD:R_0402_1005Metric" H 5350 2800 50  0001 C CNN
F 3 "https://datasheet.lcsc.com/lcsc/1810301112_UNI-ROYAL-Uniroyal-Elec-0402WGF5601TCE_C25908.pdf" H 5350 2800 50  0001 C CNN
F 4 "C25908" H 5350 2800 50  0001 C CNN "LCSC"
	1    5350 2800
	1    0    0    -1  
$EndComp
Wire Wire Line
	5450 2950 5450 2900
Connection ~ 5450 2950
Wire Wire Line
	5450 2650 5450 2700
Wire Wire Line
	5350 2650 5350 2700
Connection ~ 5450 2650
Wire Wire Line
	5350 2950 5350 2900
Wire Wire Line
	5350 2950 5450 2950
Wire Wire Line
	5450 2650 5850 2650
Wire Wire Line
	5350 2650 5450 2650
Wire Wire Line
	5450 2950 5850 2950
Text Notes 4700 3400 0    50   ~ 0
https://www.aaabbb.de/LM317/AdjustableVoltageRegulatorLM317_en.php\n5.6k||820 = 715 -> 5.01V
$Comp
L Device:C_Small C103
U 1 1
P 5850 2800
F 0 "C103" H 5942 2846 50  0000 L CNN
F 1 "10u" H 5942 2755 50  0000 L CNN
F 2 "Capacitor_SMD:C_0402_1005Metric" H 5850 2800 50  0001 C CNN
F 3 "https://datasheet.lcsc.com/lcsc/1810191215_Samsung-Electro-Mechanics-CL05A106MQ5NUNC_C15525.pdf" H 5850 2800 50  0001 C CNN
F 4 "C15525" H 5850 2800 50  0001 C CNN "LCSC"
	1    5850 2800
	1    0    0    -1  
$EndComp
$Comp
L power:PWR_FLAG #FLG0101
U 1 1
P 6400 7100
F 0 "#FLG0101" H 6400 7175 50  0001 C CNN
F 1 "PWR_FLAG" V 6400 7228 50  0000 L CNN
F 2 "" H 6400 7100 50  0001 C CNN
F 3 "~" H 6400 7100 50  0001 C CNN
	1    6400 7100
	0    1    1    0   
$EndComp
NoConn ~ 5400 5900
$Comp
L Device:D_Small D103
U 1 1
P 6000 7100
F 0 "D103" H 6000 6893 50  0000 C CNN
F 1 "B5819W" H 6000 6984 50  0000 C CNN
F 2 "Diode_SMD:D_SOD-123" V 6000 7100 50  0001 C CNN
F 3 "https://datasheet.lcsc.com/lcsc/1809140216_Changjiang-Electronics-Tech-CJ-B5819W_C8598.pdf" V 6000 7100 50  0001 C CNN
F 4 "C8598" H 6000 7100 50  0001 C CNN "LCSC"
	1    6000 7100
	-1   0    0    1   
$EndComp
Wire Wire Line
	6300 7100 6400 7100
Wire Wire Line
	6400 7100 6400 7150
Wire Wire Line
	6400 7050 6400 7100
Connection ~ 6400 7100
$Comp
L Device:Polyfuse_Small F101
U 1 1
P 6200 7100
F 0 "F101" V 6313 7100 50  0000 C CNN
F 1 "750mA" V 6404 7100 50  0000 C CNN
F 2 "Fuse:Fuse_1812_4532Metric_Castellated" H 6250 6900 50  0001 L CNN
F 3 "https://datasheet.lcsc.com/lcsc/1809211111_RUILON-Shenzhen-Ruilongyuan-Elec-SMD1812P075TF-24_C12557.pdf" H 6200 7100 50  0001 C CNN
F 4 "C12557" V 6200 7100 50  0001 C CNN "LCSC"
	1    6200 7100
	0    1    1    0   
$EndComp
$Comp
L Device:Jumper_NO_Small JP101
U 1 1
P 4850 2100
F 0 "JP101" V 4804 2148 50  0000 L CNN
F 1 "PWR" V 4895 2148 50  0000 L CNN
F 2 "Connector_PinHeader_1.27mm:PinHeader_1x02_P1.27mm_Vertical" H 4850 2100 50  0001 C CNN
F 3 "~" H 4850 2100 50  0001 C CNN
F 4 "0" H 4850 2100 50  0001 C CNN "JLCPCB BOM"
	1    4850 2100
	0    1    1    0   
$EndComp
Wire Wire Line
	4850 2000 4850 1950
Wire Wire Line
	10250 6050 10350 6050
Text Label 10300 6050 0    50   ~ 0
WP
Connection ~ 10350 6050
Wire Wire Line
	10350 6050 10500 6050
$Comp
L Connector:TestPoint TP103
U 1 1
P 9000 6200
F 0 "TP103" V 9046 6388 50  0000 L CNN
F 1 "SCL" V 8955 6388 50  0000 L CNN
F 2 "TestPoint:TestPoint_Keystone_5015_Micro-Minature" H 9200 6200 50  0001 C CNN
F 3 "~" H 9200 6200 50  0001 C CNN
F 4 "0" H 9000 6200 50  0001 C CNN "JLCPCB BOM"
	1    9000 6200
	0    -1   -1   0   
$EndComp
$Comp
L Connector:TestPoint TP104
U 1 1
P 9000 6400
F 0 "TP104" V 9046 6588 50  0000 L CNN
F 1 "SDA" V 8955 6588 50  0000 L CNN
F 2 "TestPoint:TestPoint_Keystone_5015_Micro-Minature" H 9200 6400 50  0001 C CNN
F 3 "~" H 9200 6400 50  0001 C CNN
F 4 "0" H 9000 6400 50  0001 C CNN "JLCPCB BOM"
	1    9000 6400
	0    -1   -1   0   
$EndComp
Text Label 9000 6200 0    50   ~ 0
I2C2_SCL
Text Label 9000 6400 0    50   ~ 0
I2C2_SDA
$Comp
L Connector:TestPoint TP105
U 1 1
P 6400 7150
F 0 "TP105" H 6342 7176 50  0000 R CNN
F 1 "24V" H 6342 7267 50  0000 R CNN
F 2 "TestPoint:TestPoint_Keystone_5015_Micro-Minature" H 6600 7150 50  0001 C CNN
F 3 "~" H 6600 7150 50  0001 C CNN
F 4 "0" H 6400 7150 50  0001 C CNN "JLCPCB BOM"
	1    6400 7150
	-1   0    0    1   
$EndComp
$Comp
L Connector:TestPoint TP106
U 1 1
P 5900 7500
F 0 "TP106" V 5854 7688 50  0000 L CNN
F 1 "GND" V 5945 7688 50  0000 L CNN
F 2 "TestPoint:TestPoint_Keystone_5015_Micro-Minature" H 6100 7500 50  0001 C CNN
F 3 "~" H 6100 7500 50  0001 C CNN
F 4 "0" H 5900 7500 50  0001 C CNN "JLCPCB BOM"
	1    5900 7500
	0    1    1    0   
$EndComp
$Comp
L power:GNDD #PWR0135
U 1 1
P 5900 7500
F 0 "#PWR0135" H 5900 7250 50  0001 C CNN
F 1 "GNDD" H 5904 7345 50  0000 C CNN
F 2 "" H 5900 7500 50  0001 C CNN
F 3 "" H 5900 7500 50  0001 C CNN
	1    5900 7500
	1    0    0    -1  
$EndComp
$Comp
L Connector:TestPoint TP101
U 1 1
P 6650 2300
F 0 "TP101" V 6604 2488 50  0000 L CNN
F 1 "5V" V 6695 2488 50  0000 L CNN
F 2 "TestPoint:TestPoint_Keystone_5015_Micro-Minature" H 6850 2300 50  0001 C CNN
F 3 "~" H 6850 2300 50  0001 C CNN
F 4 "0" H 6650 2300 50  0001 C CNN "JLCPCB BOM"
	1    6650 2300
	0    1    1    0   
$EndComp
Text Notes 10200 5150 0    50   ~ 0
Addr: 0x50+(0,A2,A1,A0)
$Comp
L power:PWR_FLAG #FLG0102
U 1 1
P 4850 2300
F 0 "#FLG0102" H 4850 2375 50  0001 C CNN
F 1 "PWR_FLAG" V 4850 2428 50  0000 L CNN
F 2 "" H 4850 2300 50  0001 C CNN
F 3 "~" H 4850 2300 50  0001 C CNN
	1    4850 2300
	0    -1   -1   0   
$EndComp
$EndSCHEMATC
